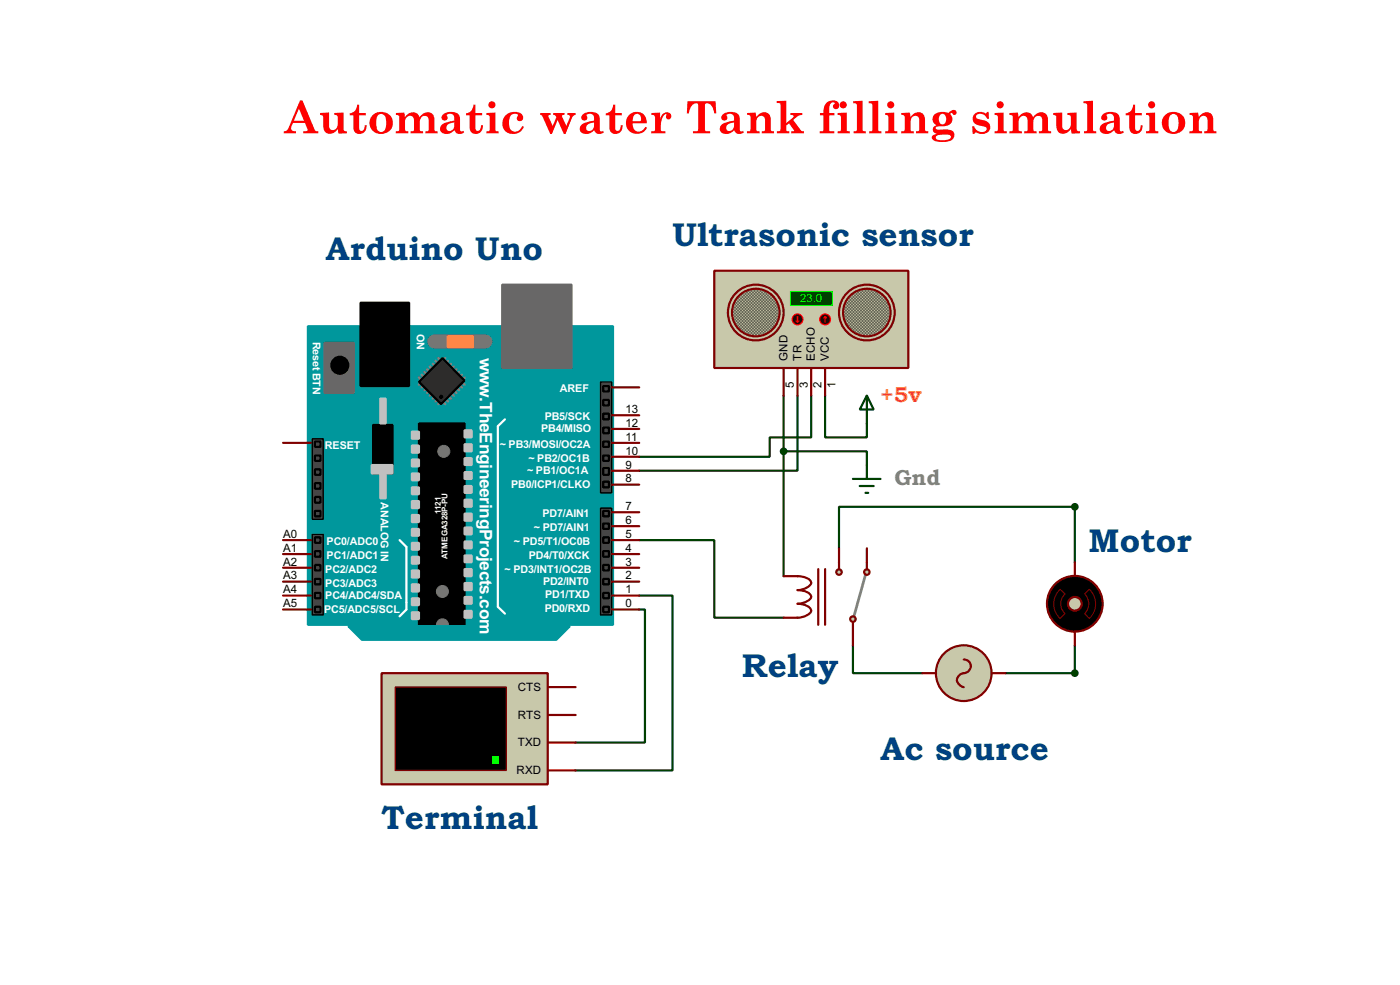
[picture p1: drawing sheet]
<svg xmlns="http://www.w3.org/2000/svg" width="256mm" height="180mm" viewBox="0 0 256 180" stroke-linecap="round" stroke-linejoin="round" font-family="sans-serif">
<path d="M143.6 72.4v33.1M146.1 72.4v13.8h-29M148.6 72.4v7.7h-7.6v3.5h-23.9M151.2 72.4v7.7h7.6v-2.6M117.1 98.9h13.8v14.2h12.7M143.6 82.6h15.2v2.5M117.1 111.6h1.1v24.3h-12.7M117.1 109h6.1v32h-17.7M153.7 100.4v-7.6h43.2v10.1M156.3 118.2v5h12.7M196.9 118.2v5h-12.7" fill="none" stroke="#004000" stroke-width=".4"/>
<path d="M56.4 59.7h55.9v54.7h-55.9z" fill="#00979c" stroke="#00979c" stroke-width=".4"/>
<g fill="#686767" stroke="#686767" stroke-width=".4">
<path d="M92 52.1h12.7v15.3h-12.7z"/>
<path d="M59.5 62.8h5.3v9.1h-5.3z"/>
</g>
<path d="M66.1 55.4h8.9v15.3h-8.9zM68.4 77.8h3.5v8.9h-3.5zM76.8 77.5h8.3v36.9h-8.3z" fill="#000" stroke="#000" stroke-width=".4"/>
<path d="M92.5 76.8l-1.3 1.2v33.1l1.3 1.2M73.2 98.9l1.3 1.2v11.5l-1.3 1.2" fill="none" stroke="#fff" stroke-width=".4"/>
<g fill="#c0c0c0" stroke="#c0c0c0" stroke-width=".4">
<path d="M85.1 78.8h1.3v1.3h-1.3z"/>
<path d="M85.1 81.3h1.3v1.3h-1.3z"/>
<path d="M85.1 83.9h1.3v1.2h-1.3z"/>
<path d="M85.1 86.4h1.3v1.3h-1.3z"/>
<path d="M85.1 89h1.3v1.2h-1.3z"/>
<path d="M85.1 91.5h1.3v1.3h-1.3z"/>
<path d="M85.1 94h1.3v1.3h-1.3z"/>
<path d="M85.1 96.6h1.3v1.2h-1.3z"/>
<path d="M85.1 99.1h1.3v1.3h-1.3z"/>
<path d="M85.1 101.7h1.3v1.2h-1.3z"/>
<path d="M85.1 104.2h1.3v1.3h-1.3z"/>
<path d="M85.1 106.7h1.3v1.3h-1.3z"/>
<path d="M85.1 109.3h1.3v1.2h-1.3z"/>
<path d="M85.1 111.8h1.3v1.3h-1.3z"/>
<path d="M75.5 79h1.3v1.3h-1.3z"/>
<path d="M75.5 81.6h1.3v1.3h-1.3z"/>
<path d="M75.5 84.1h1.3v1.3h-1.3z"/>
<path d="M75.5 86.7h1.3v1.2h-1.3z"/>
<path d="M75.5 89.2h1.3v1.3h-1.3z"/>
<path d="M75.5 91.7h1.3v1.3h-1.3z"/>
<path d="M75.5 94.3h1.3v1.3h-1.3z"/>
<path d="M75.5 96.8h1.3v1.3h-1.3z"/>
<path d="M75.5 99.4h1.3v1.2h-1.3z"/>
<path d="M75.5 101.9h1.3v1.3h-1.3z"/>
<path d="M75.5 104.4h1.3v1.3h-1.3z"/>
<path d="M75.5 107h1.3v1.3h-1.3z"/>
<path d="M75.5 109.5h1.3v1.3h-1.3z"/>
<path d="M75.5 112.1h1.3v1.2h-1.3z"/>
<path d="M68.1 85.1h3.8v1.6h-3.8z"/>
<path d="M69.7 73h1v4.5h-1z"/>
<path d="M69.7 86.7h1v4.5h-1z"/>
</g>
<circle cx="62.2" cy="66.9" r="1.55" fill="#000" stroke="#000" stroke-width=".4"/>
<path d="M79.6 62.5h9.4" fill="none" stroke="#757575" stroke-width="2.6"/>
<path d="M82.1 61.5h4.6v2.1h-4.6z" fill="#ff8000" stroke="#ff8000" stroke-width=".4"/>
<g fill="none" stroke="#808080" stroke-width=".45">
<path d="M76.8 69.1l.5 .6M77.3 68.6l.5 .5M77.3 69.9l-.5 .5M77.8 68.1l.5 .5M77.8 70.4l-.5 .5M78.3 67.6l.5 .5M78.3 70.9l-.5 .5M78.8 67.1l.5 .5M78.8 71.4l-.5 .5M79.3 66.6l.5 .5M79.3 71.9l-.5 .5M79.8 66.1l.5 .5"/>
<path d="M79.8 72.4l-.5 .6M80.3 65.6l.5 .5M80.3 73l-.5 .5M80.8 73.5l-.5 .5M81.1 73.5l.5 .5M81.6 73l.5 .5M81.6 65.6l-.5 .5M82.1 72.4l.5 .6M82.1 66.1l-.5 .5M82.6 71.9l.5 .5M82.6 66.6l-.5 .5M83.1 71.4l.5 .5"/>
<path d="M83.1 67.1l-.5 .5M83.6 70.9l.5 .5M83.6 67.6l-.5 .5M84.1 70.4l.5 .5M84.1 68.1l-.5 .5M84.6 69.9l.5 .5M84.6 68.6l-.5 .5M85.1 69.1l-.5 .6"/>
</g>
<path d="M81.1 65.6l4 4.1-4.3 4.3-4-4.1z" fill-rule="evenodd" fill="#2c2c2c" stroke="#000" stroke-width=".4"/>
<circle cx="80.8" cy="72.7" r=".3" fill="#000" stroke="#000" stroke-width=".18"/>
<path d="M110 69.9h2.1v20.3h-2.1z" fill="#464646" stroke="#000" stroke-width=".25"/>
<circle cx="81" cy="108.3" r="1.1" fill="#757575" stroke="#757575" stroke-width=".18"/>
<g fill="#464646" stroke="#000" stroke-width=".4">
<path d="M110.5 70.7h1.1v1h-1.1z"/>
<path d="M110.5 75.7h1.1v1.1h-1.1z"/>
<path d="M110.5 78.3h1.1v1h-1.1z"/>
<path d="M110.5 80.8h1.1v1h-1.1z"/>
<path d="M110.5 83.4h1.1v1h-1.1z"/>
<path d="M110.5 85.7h1.1v1.2h-1.1z"/>
<path d="M110.5 73.2h1.1v1h-1.1z"/>
<path d="M110.5 88.2h1.1v1h-1.1z"/>
</g>
<g fill="#757575" stroke="#757575" stroke-width=".18">
<circle cx="81.3" cy="82.6" r="1.1"/>
<circle cx="81" cy="114.4" r="1.1"/>
</g>
<path d="M63.8 114.6h40.6l-2.5 2.5h-35.6z" fill-rule="evenodd" fill="#00979c" stroke="#00979c" stroke-width=".4"/>
<g fill="#464646" stroke="#000" stroke-width=".25">
<path d="M57.2 80.3h2v14.8h-2z"/>
<path d="M110 93h2.1v19.6h-2.1z"/>
<path d="M57.2 97.8h2v14.8h-2z"/>
</g>
<g fill="#464646" stroke="#000" stroke-width=".4">
<path d="M57.7 83.4h1v1h-1z"/>
<path d="M57.7 88.4h1v1.1h-1z"/>
<path d="M57.7 93.5h1v1h-1z"/>
<path d="M57.7 91h1v1h-1z"/>
<path d="M57.7 85.9h1v1h-1z"/>
<path d="M57.7 80.8h1v1h-1z"/>
<path d="M110.5 93.5h1.1v1h-1.1z"/>
<path d="M110.5 95.8h1.1v1h-1.1z"/>
<path d="M110.5 98.4h1.1v1h-1.1z"/>
<path d="M110.5 100.9h1.1v1h-1.1z"/>
<path d="M110.5 103.4h1.1v1h-1.1z"/>
<path d="M110.5 106h1.1v1h-1.1z"/>
<path d="M110.5 108.5h1.1v1h-1.1z"/>
<path d="M110.5 111.1h1.1v1h-1.1z"/>
<path d="M57.7 98.4h1v1h-1z"/>
<path d="M57.7 100.9h1v1h-1z"/>
<path d="M57.7 103.4h1v1h-1z"/>
<path d="M57.7 106h1v1h-1z"/>
<path d="M57.7 108.5h1v1h-1z"/>
<path d="M57.7 111.1h1v1h-1z"/>
</g>
<g fill="none" stroke="#800000" stroke-width=".4">
<path d="M112.1 78.5h5M112.1 76h5M112.1 70.9h5M51.9 98.9h5.1M51.9 81.1h5.1M112.1 98.9h5M112.1 96.3h5M112.1 93.8h5M112.1 88.7h5M112.1 86.2h5M112.1 83.6h5M112.1 81.1h5"/>
<path d="M51.9 111.6h5.1M51.9 109h5.1M51.9 106.5h5.1M51.9 103.9h5.1M51.9 101.4h5.1M112.1 111.6h5M112.1 109h5M112.1 106.5h5M112.1 103.9h5M112.1 101.4h5"/>
</g>
<path d="M130.9 49.6h35.5v17.8h-35.5z" fill="#c8c8aa" stroke="#800000" stroke-width=".4"/>
<g fill="#c8c8aa" stroke="#800000" stroke-width=".4">
<circle cx="138.4" cy="57.2" r="5.1"/>
<circle cx="158.8" cy="57.2" r="5.1"/>
</g>
<circle cx="138.4" cy="57.2" r="4.4" fill="#c8c8aa"/>
<circle cx="138.4" cy="57.2" r="4.4" fill="#000"/>
<circle cx="138.4" cy="57.2" r="4.4" fill="none" stroke="#c8c8aa" stroke-width=".4"/>
<circle cx="138.4" cy="57.2" r="4.4" fill="none" stroke="#800000" stroke-width=".4"/>
<circle cx="158.8" cy="57.2" r="4.4" fill="#c8c8aa"/>
<circle cx="158.8" cy="57.2" r="4.4" fill="#000"/>
<circle cx="158.8" cy="57.2" r="4.4" fill="none" stroke="#c8c8aa" stroke-width=".4"/>
<circle cx="158.8" cy="57.2" r="4.4" fill="none" stroke="#800000" stroke-width=".4"/>
<path d="M144.8 53.4h7.7v2.5h-7.7z" fill="#004000" stroke="#0f0" stroke-width=".2"/>
<path d="M143.6 67.4v5M146.1 67.4v5M148.6 67.4v5M151.2 67.4v5" fill="none" stroke="#800000" stroke-width=".4"/>
<circle cx="151.1" cy="58.5" r="1" fill="#400000" stroke="#f00" stroke-width=".2"/>
<path d="M151.2 58l-.3 .2M151.2 58l.2 .2M151.2 58v1" fill="none" stroke="#f00" stroke-width=".2"/>
<circle cx="146.1" cy="58.5" r="1" fill="#400000" stroke="#f00" stroke-width=".2"/>
<path d="M145.9 58.7l.2 .3M146.1 58v1M146.4 58.7l-.3 .3" fill="none" stroke="#f00" stroke-width=".2"/>
<path d="M158.8 72.4l1.3 2.6h-2.6zM158.8 72.4v5.1" fill="none" stroke="#004000" stroke-width=".4"/>
<path d="M69.9 123.2h30.5v20.4h-30.5z" fill="#c8c8aa" stroke="#800000" stroke-width=".4"/>
<path d="M72.4 125.8h20.4v15.2h-20.4z" fill="#000" stroke="#800000" stroke-width=".25"/>
<path d="M90.2 138.5h1.3v1.3h-1.3z" fill="#0f0"/>
<path d="M100.4 130.9h5.1M100.4 135.9h5.1M100.4 125.8h5.1M100.4 141h5.1" fill="none" stroke="#800000" stroke-width=".4"/>
<path d="M158.6 105.2l-2.1 7.4" fill="none" stroke="#808080" stroke-width=".5"/>
<g fill="#c8c8aa" stroke="#800000" stroke-width=".4">
<circle cx="156.2" cy="113.3" r=".5"/>
<circle cx="158.8" cy="104.7" r=".5"/>
</g>
<path d="M158.8 102.9v1.3" fill="none" stroke="#800000" stroke-width=".4"/>
<circle cx="153.7" cy="104.7" r=".5" fill="#c8c8aa" stroke="#800000" stroke-width=".4"/>
<path d="M143.6 105.5a8.4 8.4 0 0 1 4.2 .3 .88 .88 0 0 1 .7 1.2 3.1 3.1 0 0 1-2.4 1 2.27 2.27 0 0 1 2.5 1.3 2.65 2.65 0 0 1-2.5 1.2 2.29 2.29 0 0 1 2.5 1.3 2.65 2.65 0 0 1-2.5 1.3h-2.5M149.9 104.2v10.2M151.2 104.2v10.2M153.7 100.4v3.8M156.3 113.8v4.4M158.8 100.4v2.5" fill="none" stroke="#800000" stroke-width=".4"/>
<circle cx="196.9" cy="110.5" r="5.1" fill="#000" stroke="#800000" stroke-width=".4"/>
<path d="M194.2 107.9l.9 .8a2.46 2.46 0 0 0 0 3.6l-.9 .9a3.7 3.7 0 0 1 0-5.3zM198.7 108.7l.9-.8a3.7 3.7 0 0 1 0 5.3l-.9-.9a2.53 2.53 0 0 0 0-3.6z" fill="none" stroke="#800000" stroke-width=".18"/>
<circle cx="196.9" cy="110.5" r="1.25" fill="#c8c8aa" stroke="#800000" stroke-width=".4"/>
<path d="M196.9 102.9v2.6M196.9 115.6v2.6" fill="none" stroke="#800000" stroke-width=".4"/>
<circle cx="176.5" cy="123.2" r="5.1" fill="#c8c8aa" stroke="#800000" stroke-width=".4"/>
<path d="M169 123.2h2.5M176.6 120.7a1.25 1.25 0 0 1 1.3 1.3 1.25 1.25 0 0 1-1.3 1.2 1.28 1.28 0 0 0-1.3 1.3 1.28 1.28 0 0 0 1.3 1.3M181.7 123.2h2.5" fill="none" stroke="#800000" stroke-width=".4"/>
<g fill="#004000" stroke="#004000" stroke-width=".4">
<circle cx="196.9" cy="92.8" r=".5"/>
<circle cx="196.9" cy="123.2" r=".5"/>
<circle cx="143.5" cy="82.6" r=".5"/>
</g>
<path d="M156.3 87.7h5M157.5 89h2.6M158.6 90.2h.5M158.8 85.1v2.6" fill="none" stroke="#004000" stroke-width=".4"/>
<text font-size="9.6" fill="#f00" x="52.1" y="24.4">Automatic water Tank filling simulation</text>
<g font-size="7.1" fill="#004182">
<text x="59.7" y="47.6">Arduino Uno</text>
<text x="123.2" y="45.1">Ultrasonic sensor</text>
<text x="199.4" y="101">Motor</text>
<text x="135.9" y="123.9">Relay</text>
<text x="161.3" y="139.1">Ac source</text>
<text x="69.9" y="151.8">Terminal</text>
</g>
<text font-size="4.7" fill="#ff641a" x="161.3" y="73.7">+5v</text>
<text font-size="4.7" fill="#808080" x="163.9" y="88.9">Gnd</text>
<g font-size="3.6" fill="#fff">
<text x="87.9" y="65.4" transform="rotate(90 87.9 65.4)">w</text>
<text x="87.9" y="72.7" transform="rotate(90 87.9 72.7)">.TheEngineeringProjects.com</text>
</g>
<text font-size="2.4" fill="#0f0" x="146.6" y="55.4">23.0</text>
<g font-size="2.4">
<text x="144.3" y="66" transform="rotate(-90 144.3 66)">GND</text>
<text x="145.5" y="71.1" transform="rotate(-90 145.5 71.1)">5</text>
<text x="146.8" y="66" transform="rotate(-90 146.8 66)">TR</text>
<text x="148" y="71" transform="rotate(-90 148 71)">3</text>
<text x="149.3" y="66" transform="rotate(-90 149.3 66)">ECHO</text>
<text x="150.5" y="71.1" transform="rotate(-90 150.5 71.1)">2</text>
<text x="151.9" y="66" transform="rotate(-90 151.9 66)">VCC</text>
<text x="153.1" y="71.1" transform="rotate(-90 153.1 71.1)">1</text>
<text x="114.6" y="75.6">13</text>
<text x="114.6" y="83.2">10</text>
<text x="114.6" y="80.7">11</text>
<text x="114.6" y="78.1">12</text>
<text x="114.6" y="88.3">8</text>
<text x="114.6" y="85.7">9</text>
<text x="114.6" y="95.9">6</text>
<text x="114.6" y="93.4">7</text>
<text x="51.9" y="101">A1</text>
<text x="51.9" y="98.5">A0</text>
<text x="114.6" y="101">4</text>
<text x="114.6" y="98.5">5</text>
<text x="51.9" y="106.1">A3</text>
<text x="51.9" y="103.5">A2</text>
<text x="114.6" y="106.1">2</text>
<text x="114.6" y="103.5">3</text>
<text x="51.9" y="111.2">A5</text>
<text x="51.9" y="108.6">A4</text>
<text x="114.6" y="111.2">0</text>
<text x="114.6" y="108.6">1</text>
<text x="94.8" y="131.6">RTS</text>
<text x="94.8" y="126.5">CTS</text>
<text x="94.8" y="136.6">TXD</text>
<text x="94.6" y="141.7">RXD</text>
</g>
<g font-size="2.2" fill="#fff">
<text x="57.3" y="62.6" transform="rotate(90 57.3 62.6)">Reset BTN</text>
<text x="76.4" y="61.1" transform="rotate(90 76.4 61.1)">ON</text>
<text x="102.6" y="71.8">AREF</text>
<text x="99.8" y="76.9">PB5/SCK</text>
<text x="59.5" y="82.2">RESET</text>
<text x="91.5" y="82">~ PB3/MOSI/OC2A</text>
<text x="99.1" y="79.2">PB4/MISO</text>
<text x="93.6" y="89.4">PB0/ICP1/CLKO</text>
<text x="96.6" y="86.8">~ PB1/OC1A</text>
<text x="96.8" y="84.5">~ PB2/OC1B</text>
<text x="69.8" y="91.9" transform="rotate(90 69.8 91.9)">ANALOG IN</text>
<text x="99.4" y="94.7">PD7/AIN1</text>
<text x="59.8" y="99.8">PC0/ADC0</text>
<text x="94.2" y="99.8">~ PD5/T1/OC0B</text>
<text x="97.8" y="97.2">~ PD7/AIN1</text>
<text x="59.6" y="107.4">PC3/ADC3</text>
<text x="59.6" y="104.8">PC2/ADC2</text>
<text x="59.8" y="102.3">PC1/ADC1</text>
<text x="92.5" y="104.8">~ PD3/INT1/OC2B</text>
<text x="96.9" y="102.3">PD4/T0/XCK</text>
<text x="99.5" y="107.1">PD2/INT0</text>
<text x="59.4" y="112.2">PC5/ADC5/SCL</text>
<text x="59.6" y="109.7">PC4/ADC4/SDA</text>
<text x="99.8" y="112">PD0/RXD</text>
<text x="99.9" y="109.4">PD1/TXD</text>
</g>
<g font-size="1.7" fill="#fff">
<text x="80.8" y="94.1" transform="rotate(-90 80.8 94.1)">1121</text>
<text x="82" y="102.3" transform="rotate(-90 82 102.3)">ATMEGA328P-PU</text>
</g>
</svg>
